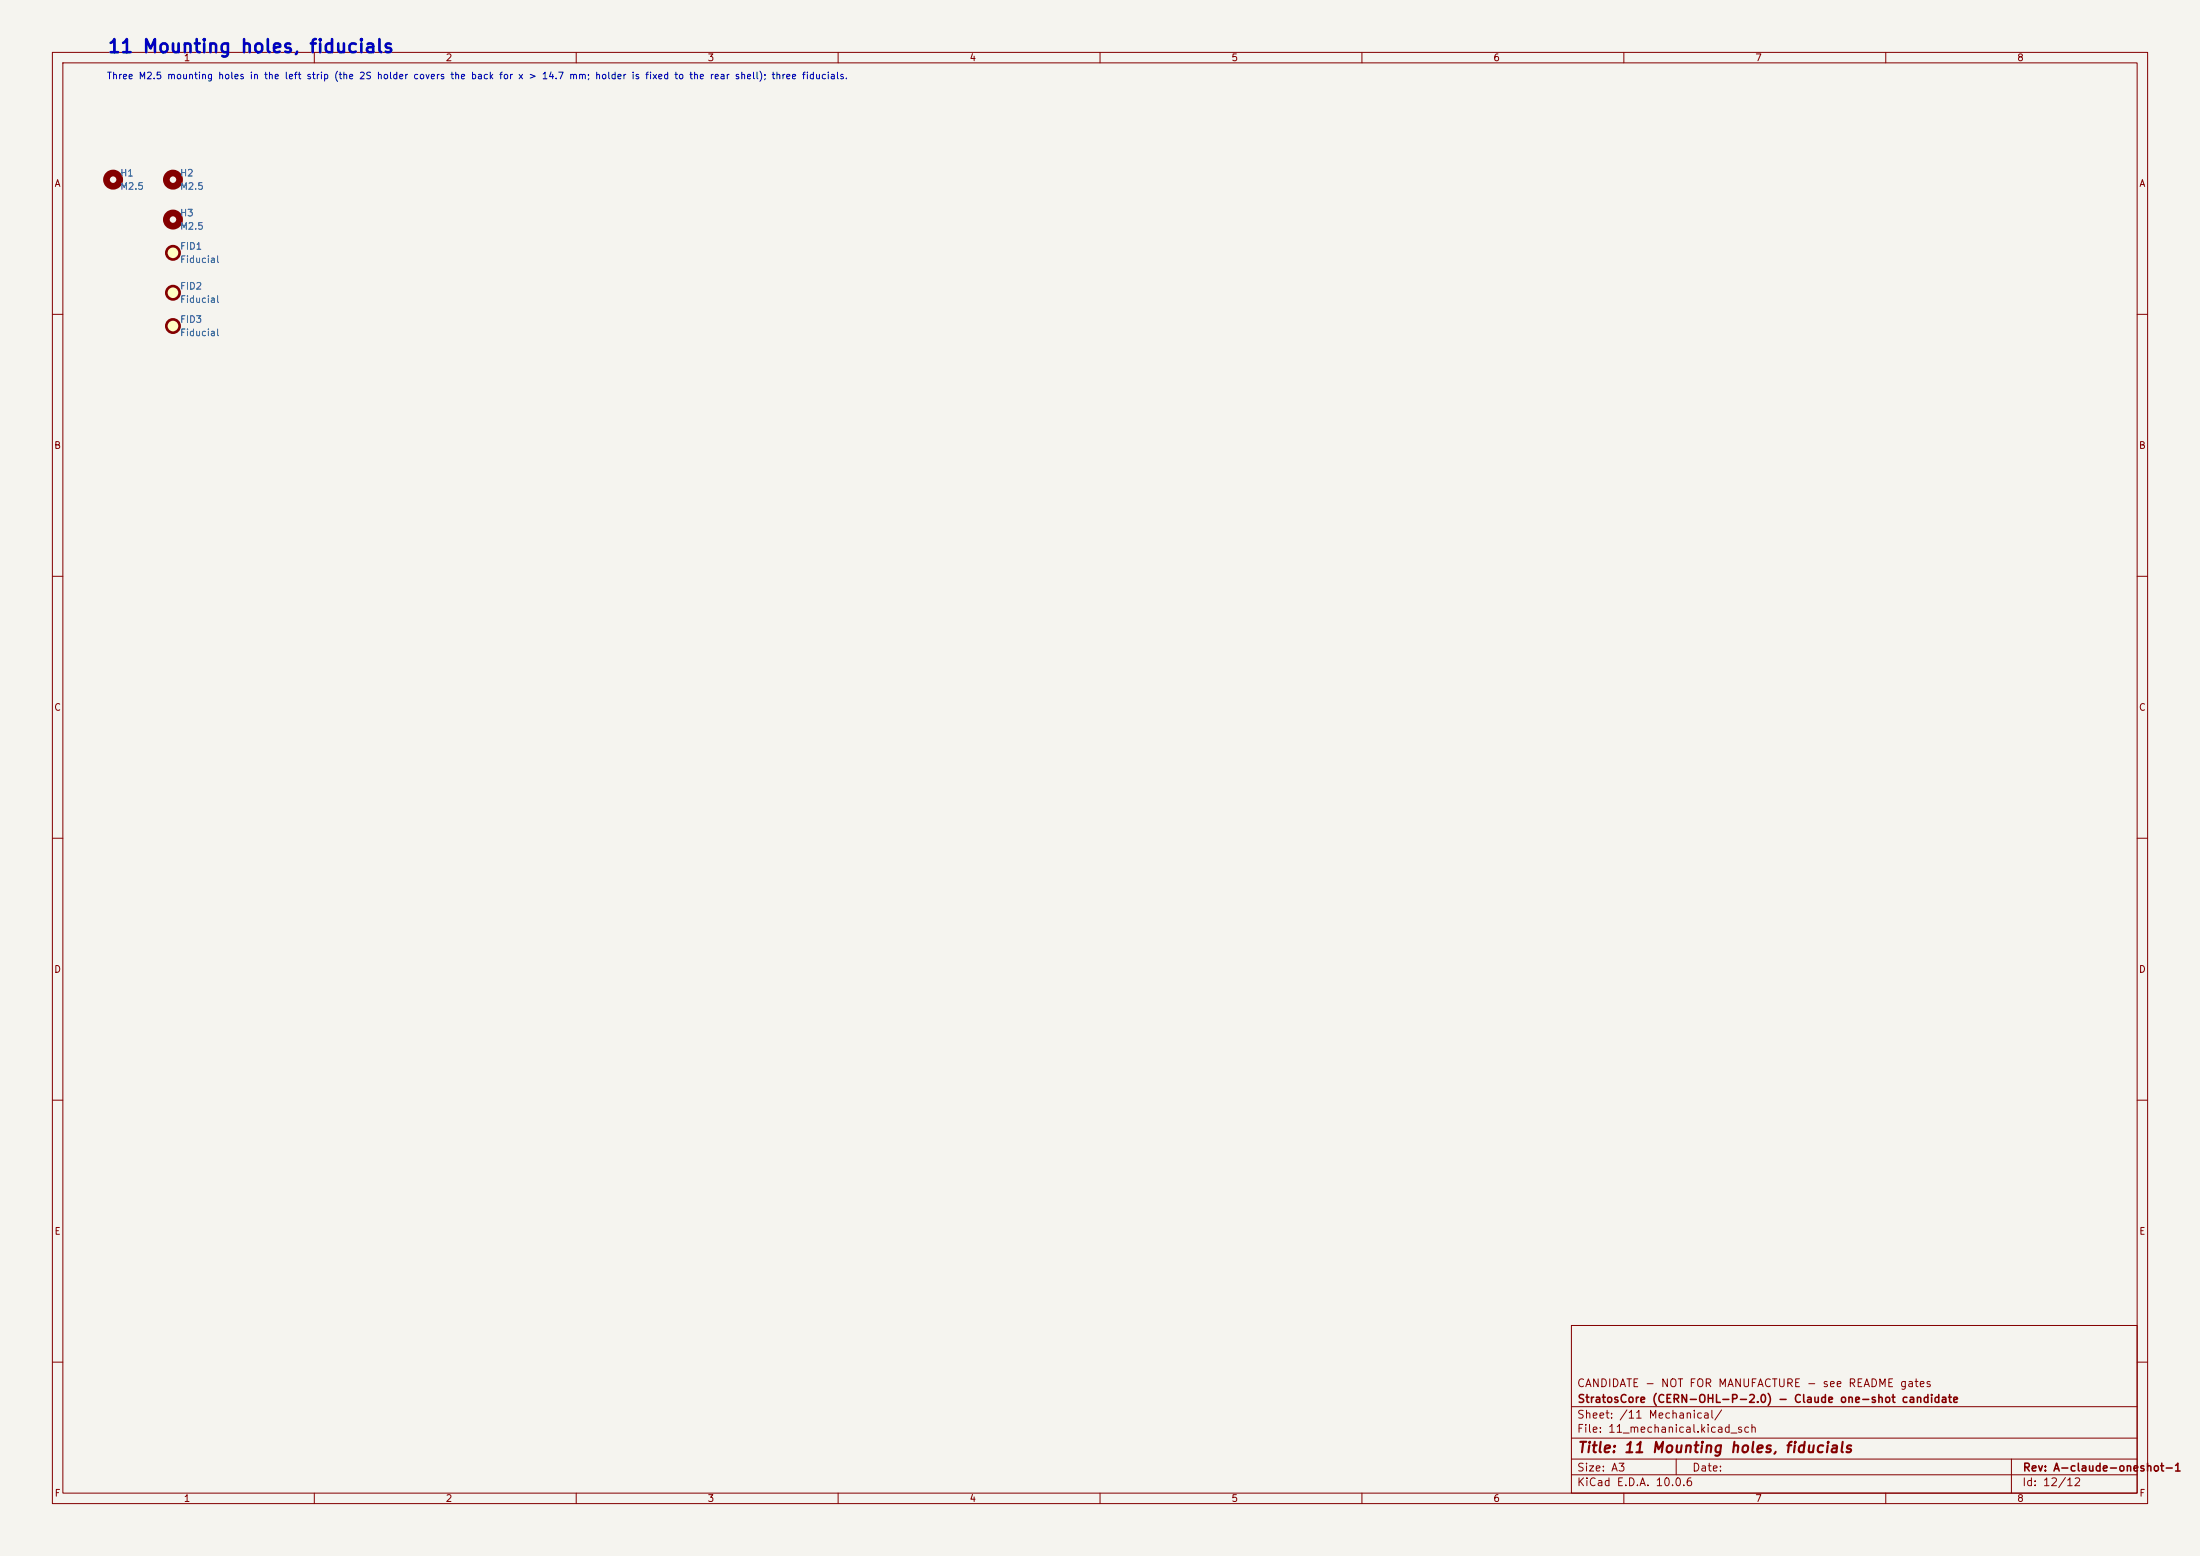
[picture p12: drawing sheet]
<svg xmlns="http://www.w3.org/2000/svg" width="420mm" height="297mm" viewBox="0 0 420 297" stroke-linecap="round" stroke-linejoin="round" font-family="sans-serif">
<path d="M0 0h420v297h-420z" fill="#f5f4ef" stroke="#f5f4ef" stroke-width=".19"/>
<g fill="none" stroke="#840000" stroke-width=".19">
<path d="M10 10h400v277h-400zM12 12h396v273h-396zM60 10v2M110 10v2M160 10v2M210 10v2M260 10v2M310 10v2M360 10v2M10 60h2M408 60h2M10 110h2"/>
<path d="M408 110h2M10 160h2M408 160h2M10 210h2M408 210h2M300 253h108v32h-108zM10 260h2M300 278.5h108M300 274.5h108M300 268.5h108M320 278.5v3M384 278.5v6.5"/>
<path d="M408 260h2M60 285v2M110 285v2M160 285v2M210 285v2M260 285v2M300 281.5h108M310 285v2M360 285v2"/>
</g>
<g fill="none" stroke="#840000" stroke-width="1.3">
<circle cx="21.6" cy="34.3" r="1.27"/>
<circle cx="33" cy="34.3" r="1.27"/>
<circle cx="33" cy="41.9" r="1.27"/>
</g>
<g fill="#ffffc2" stroke="#ffffc2" stroke-width=".19">
<circle cx="33" cy="48.3" r="1.27"/>
<circle cx="33" cy="55.9" r="1.27"/>
<circle cx="33" cy="62.2" r="1.27"/>
</g>
<g fill="none" stroke="#840000" stroke-width=".51">
<circle cx="33" cy="55.9" r="1.27"/>
<circle cx="33" cy="48.3" r="1.27"/>
<circle cx="33" cy="62.2" r="1.27"/>
</g>
<text font-size="2.5" fill="#0000c2" x="20.4" y="10.7">11 Mounting holes, fiducials</text>
<text font-size="2" fill="#840000" x="301" y="277.8">Title: 11 Mounting holes, fiducials</text>
<g font-size="1.5" fill="#840000">
<text x="300.9" y="265.1">CANDIDATE - NOT FOR MANUFACTURE - see README gates</text>
<text x="301" y="268.1">StratosCore (CERN-OHL-P-2.0) - Claude one-shot candidate</text>
<text x="300.9" y="273.8">File: 11_mechanical.kicad_sch</text>
<text x="300.9" y="271.1">Sheet: /11 Mechanical/</text>
<text x="300.9" y="281.2">Size: A3</text>
<text x="322.9" y="281.2">Date:</text>
<text x="386" y="281.2">Rev: A-claude-oneshot-1</text>
<text x="300.9" y="284">KiCad E.D.A. 10.0.6</text>
<text x="385.9" y="284">Id: 12/12</text>
</g>
<g font-size="1.3" fill="#840000">
<text x="35" y="12">1</text>
<text x="85" y="12">2</text>
<text x="135" y="12">3</text>
<text x="185" y="12">4</text>
<text x="235" y="12">5</text>
<text x="285" y="12">6</text>
<text x="335" y="12">7</text>
<text x="385" y="12">8</text>
<text x="10.3" y="36">A</text>
<text x="408.3" y="36">A</text>
<text x="10.2" y="86">B</text>
<text x="408.2" y="86">B</text>
<text x="10.2" y="136">C</text>
<text x="408.2" y="136">C</text>
<text x="10.2" y="186">D</text>
<text x="408.2" y="186">D</text>
<text x="10.3" y="236">E</text>
<text x="408.3" y="236">E</text>
<text x="10.3" y="286">F</text>
<text x="35" y="287">1</text>
<text x="85" y="287">2</text>
<text x="135" y="287">3</text>
<text x="185" y="287">4</text>
<text x="235" y="287">5</text>
<text x="285" y="287">6</text>
<text x="335" y="287">7</text>
<text x="385" y="287">8</text>
<text x="408.3" y="286">F</text>
</g>
<text font-size="1.3" fill="#0000c2" x="20.3" y="15.4">Three M2.5 mounting holes in the left strip (the 2S holder covers the back for x &gt; 14.7 mm; holder is fixed to the rear shell); three fiducials.</text>
<g font-size="1.3" fill="#006464">
<text x="22.8" y="34">H1</text>
<text x="34.3" y="34">H2</text>
<text x="22.8" y="36.5">M2.5</text>
<text x="34.3" y="41.6">H3</text>
<text x="34.3" y="36.5">M2.5</text>
<text x="34.3" y="44.1">M2.5</text>
<text x="34.3" y="48">FID1</text>
<text x="34.3" y="50.5">Fiducial</text>
<text x="34.3" y="55.6">FID2</text>
<text x="34.3" y="58.1">Fiducial</text>
<text x="34.3" y="61.9">FID3</text>
<text x="34.3" y="64.5">Fiducial</text>
</g>
</svg>
